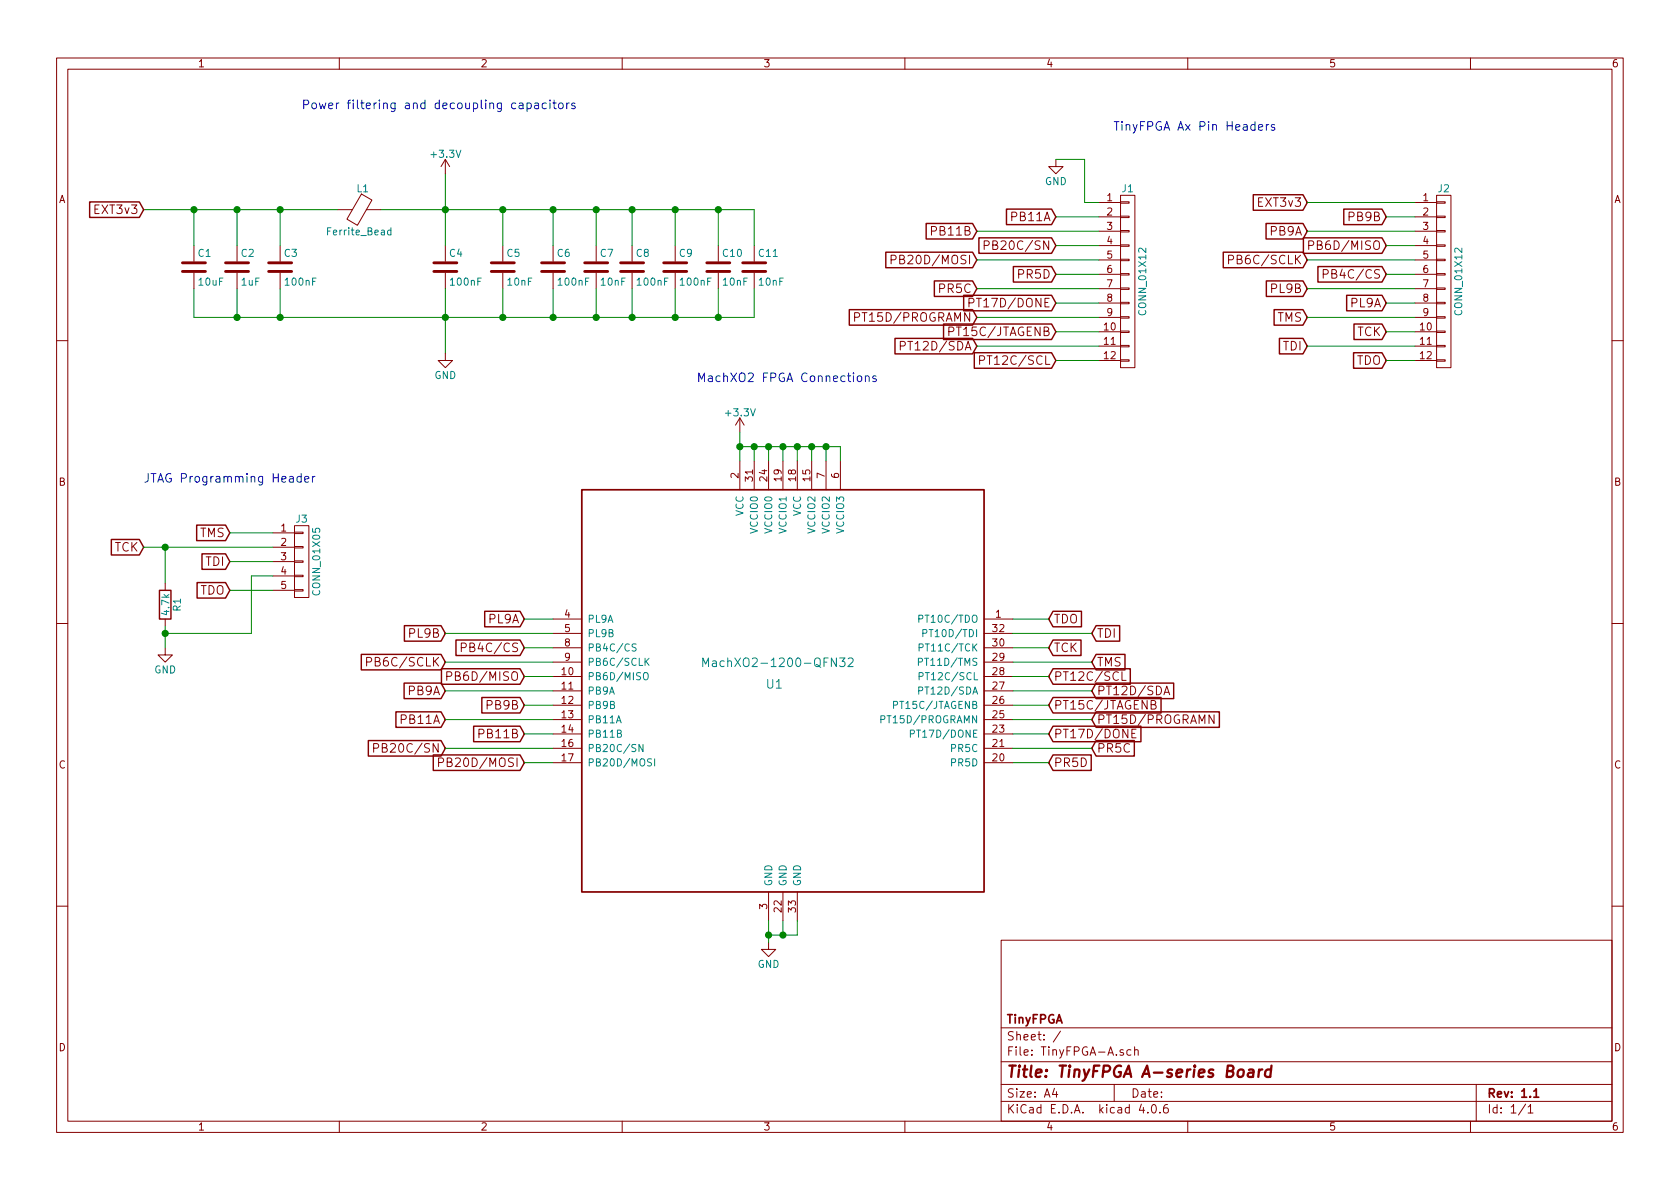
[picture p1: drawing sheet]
EESchema Schematic File Version 2
LIBS:power
LIBS:device
LIBS:transistors
LIBS:conn
LIBS:linear
LIBS:regul
LIBS:74xx
LIBS:cmos4000
LIBS:adc-dac
LIBS:memory
LIBS:xilinx
LIBS:microcontrollers
LIBS:dsp
LIBS:microchip
LIBS:analog_switches
LIBS:motorola
LIBS:texas
LIBS:intel
LIBS:audio
LIBS:interface
LIBS:digital-audio
LIBS:philips
LIBS:display
LIBS:cypress
LIBS:siliconi
LIBS:opto
LIBS:atmel
LIBS:contrib
LIBS:valves
LIBS:machxo2
EELAYER 25 0
EELAYER END
$Descr A4 11693 8268
encoding utf-8
Sheet 1 1
Title "TinyFPGA A-series Board"
Date ""
Rev "1.1"
Comp "TinyFPGA"
Comment1 ""
Comment2 ""
Comment3 ""
Comment4 ""
$EndDescr
$Comp
L ﻿MachXO2-1200-QFN32 U1
U 1 1
P 3850 4300
F 0 "U1" H 5450 3850 60  0000 R CNN
F 1 "MachXO2-1200-QFN32" H 5950 4000 60  0000 R CNN
F 2 "Housings_DFN_QFN:QFN-32-1EP_5x5mm_Pitch0.5mm" H 3850 4300 60  0001 C CNN
F 3 "" H 3850 4300 60  0001 C CNN
	1    3850 4300
	1    0    0    -1  
$EndComp
$Comp
L +3.3V #PWR01
U 1 1
P 5150 3000
F 0 "#PWR01" H 5150 2850 50  0001 C CNN
F 1 "+3.3V" H 5150 3140 50  0000 C CNN
F 2 "" H 5150 3000 50  0001 C CNN
F 3 "" H 5150 3000 50  0001 C CNN
	1    5150 3000
	1    0    0    -1  
$EndComp
$Comp
L GND #PWR02
U 1 1
P 5350 6550
F 0 "#PWR02" H 5350 6300 50  0001 C CNN
F 1 "GND" H 5350 6400 50  0000 C CNN
F 2 "" H 5350 6550 50  0001 C CNN
F 3 "" H 5350 6550 50  0001 C CNN
	1    5350 6550
	1    0    0    -1  
$EndComp
$Comp
L C C4
U 1 1
P 3100 1850
F 0 "C4" H 3125 1950 50  0000 L CNN
F 1 "100nF" H 3125 1750 50  0000 L CNN
F 2 "Capacitors_SMD:C_0603" H 3138 1700 50  0001 C CNN
F 3 "" H 3100 1850 50  0001 C CNN
	1    3100 1850
	1    0    0    -1  
$EndComp
$Comp
L C C5
U 1 1
P 3500 1850
F 0 "C5" H 3525 1950 50  0000 L CNN
F 1 "10nF" H 3525 1750 50  0000 L CNN
F 2 "Capacitors_SMD:C_0603" H 3538 1700 50  0001 C CNN
F 3 "" H 3500 1850 50  0001 C CNN
	1    3500 1850
	1    0    0    -1  
$EndComp
$Comp
L C C6
U 1 1
P 3850 1850
F 0 "C6" H 3875 1950 50  0000 L CNN
F 1 "100nF" H 3875 1750 50  0000 L CNN
F 2 "Capacitors_SMD:C_0603" H 3888 1700 50  0001 C CNN
F 3 "" H 3850 1850 50  0001 C CNN
	1    3850 1850
	1    0    0    -1  
$EndComp
$Comp
L C C7
U 1 1
P 4150 1850
F 0 "C7" H 4175 1950 50  0000 L CNN
F 1 "10nF" H 4175 1750 50  0000 L CNN
F 2 "Capacitors_SMD:C_0603" H 4188 1700 50  0001 C CNN
F 3 "" H 4150 1850 50  0001 C CNN
	1    4150 1850
	1    0    0    -1  
$EndComp
$Comp
L C C8
U 1 1
P 4400 1850
F 0 "C8" H 4425 1950 50  0000 L CNN
F 1 "100nF" H 4425 1750 50  0000 L CNN
F 2 "Capacitors_SMD:C_0603" H 4438 1700 50  0001 C CNN
F 3 "" H 4400 1850 50  0001 C CNN
	1    4400 1850
	1    0    0    -1  
$EndComp
$Comp
L C C9
U 1 1
P 4700 1850
F 0 "C9" H 4725 1950 50  0000 L CNN
F 1 "100nF" H 4725 1750 50  0000 L CNN
F 2 "Capacitors_SMD:C_0603" H 4738 1700 50  0001 C CNN
F 3 "" H 4700 1850 50  0001 C CNN
	1    4700 1850
	1    0    0    -1  
$EndComp
$Comp
L C C10
U 1 1
P 5000 1850
F 0 "C10" H 5025 1950 50  0000 L CNN
F 1 "10nF" H 5025 1750 50  0000 L CNN
F 2 "Capacitors_SMD:C_0603" H 5038 1700 50  0001 C CNN
F 3 "" H 5000 1850 50  0001 C CNN
	1    5000 1850
	1    0    0    -1  
$EndComp
$Comp
L C C11
U 1 1
P 5250 1850
F 0 "C11" H 5275 1950 50  0000 L CNN
F 1 "10nF" H 5275 1750 50  0000 L CNN
F 2 "Capacitors_SMD:C_0603" H 5288 1700 50  0001 C CNN
F 3 "" H 5250 1850 50  0001 C CNN
	1    5250 1850
	1    0    0    -1  
$EndComp
$Comp
L CONN_01X12 J1
U 1 1
P 7850 1950
F 0 "J1" H 7850 2600 50  0000 C CNN
F 1 "CONN_01X12" V 7950 1950 50  0000 C CNN
F 2 "Pin_Headers:Pin_Header_Straight_1x12_Pitch2.54mm" H 7850 1950 50  0001 C CNN
F 3 "" H 7850 1950 50  0001 C CNN
	1    7850 1950
	1    0    0    -1  
$EndComp
$Comp
L CONN_01X12 J2
U 1 1
P 10050 1950
F 0 "J2" H 10050 2600 50  0000 C CNN
F 1 "CONN_01X12" V 10150 1950 50  0000 C CNN
F 2 "Pin_Headers:Pin_Header_Straight_1x12_Pitch2.54mm" H 10050 1950 50  0001 C CNN
F 3 "" H 10050 1950 50  0001 C CNN
	1    10050 1950
	1    0    0    -1  
$EndComp
Text GLabel 1000 3800 0    60   Input ~ 0
TCK
Text GLabel 1600 4100 0    60   Input ~ 0
TDO
Text GLabel 1600 3900 0    60   Input ~ 0
TDI
Text GLabel 1600 3700 0    60   Input ~ 0
TMS
$Comp
L R R1
U 1 1
P 1150 4200
F 0 "R1" V 1230 4200 50  0000 C CNN
F 1 "4.7k" V 1150 4200 50  0000 C CNN
F 2 "Resistors_SMD:R_0603" V 1080 4200 50  0001 C CNN
F 3 "" H 1150 4200 50  0001 C CNN
	1    1150 4200
	1    0    0    -1  
$EndComp
$Comp
L GND #PWR03
U 1 1
P 1150 4500
F 0 "#PWR03" H 1150 4250 50  0001 C CNN
F 1 "GND" H 1150 4350 50  0000 C CNN
F 2 "" H 1150 4500 50  0001 C CNN
F 3 "" H 1150 4500 50  0001 C CNN
	1    1150 4500
	1    0    0    -1  
$EndComp
Text GLabel 7300 4300 2    60   Input ~ 0
TDO
Text GLabel 7600 4400 2    60   Input ~ 0
TDI
Text GLabel 7300 4500 2    60   Input ~ 0
TCK
Text GLabel 7600 4600 2    60   Input ~ 0
TMS
$Comp
L GND #PWR04
U 1 1
P 7350 1100
F 0 "#PWR04" H 7350 850 50  0001 C CNN
F 1 "GND" H 7350 950 50  0000 C CNN
F 2 "" H 7350 1100 50  0001 C CNN
F 3 "" H 7350 1100 50  0001 C CNN
	1    7350 1100
	1    0    0    -1  
$EndComp
$Comp
L CONN_01X05 J3
U 1 1
P 2100 3900
F 0 "J3" H 2100 4200 50  0000 C CNN
F 1 "CONN_01X05" V 2200 3900 50  0000 C CNN
F 2 "Pin_Headers:Pin_Header_Straight_1x05_Pitch2.54mm" H 2100 3900 50  0001 C CNN
F 3 "" H 2100 3900 50  0001 C CNN
	1    2100 3900
	1    0    0    -1  
$EndComp
Text GLabel 3650 4500 0    60   Input ~ 0
PB4C/CS
Text GLabel 9650 1900 0    60   Input ~ 0
PB4C/CS
Text GLabel 3100 4400 0    60   Input ~ 0
PL9B
Text GLabel 9100 2000 0    60   Input ~ 0
PL9B
Text GLabel 9650 2100 0    60   Input ~ 0
PL9A
Text GLabel 3650 4300 0    60   Input ~ 0
PL9A
Text GLabel 9100 2200 0    60   Input ~ 0
TMS
Text GLabel 9650 2300 0    60   Input ~ 0
TCK
Text GLabel 9100 2400 0    60   Input ~ 0
TDI
Text GLabel 9650 2500 0    60   Input ~ 0
TDO
Text GLabel 3100 4600 0    60   Input ~ 0
PB6C/SCLK
Text GLabel 9100 1800 0    60   Input ~ 0
PB6C/SCLK
Text GLabel 3650 4700 0    60   Input ~ 0
PB6D/MISO
Text GLabel 9650 1700 0    60   Input ~ 0
PB6D/MISO
Text GLabel 3100 4800 0    60   Input ~ 0
PB9A
Text GLabel 9100 1600 0    60   Input ~ 0
PB9A
Text GLabel 3650 4900 0    60   Input ~ 0
PB9B
Text GLabel 9650 1500 0    60   Input ~ 0
PB9B
Text GLabel 3100 5000 0    60   Input ~ 0
PB11A
Text GLabel 7350 1500 0    60   Input ~ 0
PB11A
Text GLabel 3650 5100 0    60   Input ~ 0
PB11B
Text GLabel 6800 1600 0    60   Input ~ 0
PB11B
Text GLabel 3100 5200 0    60   Input ~ 0
PB20C/SN
Text GLabel 7350 1700 0    60   Input ~ 0
PB20C/SN
Text GLabel 3650 5300 0    60   Input ~ 0
PB20D/MOSI
Text GLabel 6800 1800 0    60   Input ~ 0
PB20D/MOSI
Text GLabel 7300 5300 2    60   Input ~ 0
PR5D
Text GLabel 7350 1900 0    60   Input ~ 0
PR5D
Text GLabel 7600 5200 2    60   Input ~ 0
PR5C
Text GLabel 6800 2000 0    60   Input ~ 0
PR5C
Text GLabel 7300 5100 2    60   Input ~ 0
PT17D/DONE
Text GLabel 7350 2100 0    60   Input ~ 0
PT17D/DONE
Text GLabel 7600 5000 2    60   Input ~ 0
PT15D/PROGRAMN
Text GLabel 6800 2200 0    60   Input ~ 0
PT15D/PROGRAMN
Text GLabel 7300 4900 2    60   Input ~ 0
PT15C/JTAGENB
Text GLabel 7350 2300 0    60   Input ~ 0
PT15C/JTAGENB
Text GLabel 7600 4800 2    60   Input ~ 0
PT12D/SDA
Text GLabel 6800 2400 0    60   Input ~ 0
PT12D/SDA
Text GLabel 7300 4700 2    60   Input ~ 0
PT12C/SCL
Text GLabel 7350 2500 0    60   Input ~ 0
PT12C/SCL
Wire Wire Line
	5150 3000 5150 3200
Wire Wire Line
	5150 3100 5850 3100
Wire Wire Line
	5250 3100 5250 3200
Connection ~ 5150 3100
Wire Wire Line
	5350 3100 5350 3200
Connection ~ 5250 3100
Wire Wire Line
	5450 3100 5450 3200
Connection ~ 5350 3100
Wire Wire Line
	5550 3100 5550 3200
Connection ~ 5450 3100
Wire Wire Line
	5650 3100 5650 3200
Connection ~ 5550 3100
Wire Wire Line
	5750 3100 5750 3200
Connection ~ 5650 3100
Wire Wire Line
	5850 3100 5850 3200
Connection ~ 5750 3100
Wire Wire Line
	5350 6400 5350 6550
Wire Wire Line
	5450 6400 5450 6500
Wire Wire Line
	5350 6500 5550 6500
Connection ~ 5350 6500
Wire Wire Line
	5550 6500 5550 6400
Connection ~ 5450 6500
Wire Wire Line
	1000 3800 1900 3800
Wire Wire Line
	1150 4350 1150 4500
Wire Wire Line
	7300 4300 7050 4300
Wire Wire Line
	7600 4400 7050 4400
Wire Wire Line
	7300 4500 7050 4500
Wire Wire Line
	7600 4600 7050 4600
Wire Wire Line
	7350 1100 7550 1100
Wire Wire Line
	7550 1100 7550 1400
Wire Wire Line
	7550 1400 7650 1400
Wire Wire Line
	1150 4050 1150 3800
Connection ~ 1150 3800
Wire Wire Line
	1900 3700 1600 3700
Wire Wire Line
	1600 3900 1900 3900
Wire Wire Line
	1900 4100 1600 4100
Wire Wire Line
	1900 4000 1750 4000
Wire Wire Line
	1750 4000 1750 4400
Wire Wire Line
	1750 4400 1150 4400
Connection ~ 1150 4400
Wire Wire Line
	3850 4500 3650 4500
Wire Wire Line
	9650 1900 9850 1900
Wire Wire Line
	3100 4400 3850 4400
Wire Wire Line
	9100 2000 9850 2000
Wire Wire Line
	9650 2100 9850 2100
Wire Wire Line
	3650 4300 3850 4300
Wire Wire Line
	9100 2200 9850 2200
Wire Wire Line
	9650 2300 9850 2300
Wire Wire Line
	9100 2400 9850 2400
Wire Wire Line
	9650 2500 9850 2500
Wire Wire Line
	3100 4600 3850 4600
Wire Wire Line
	9100 1800 9850 1800
Wire Wire Line
	3650 4700 3850 4700
Wire Wire Line
	9850 1700 9650 1700
Wire Wire Line
	3850 4800 3100 4800
Wire Wire Line
	9100 1600 9850 1600
Wire Wire Line
	3650 4900 3850 4900
Wire Wire Line
	9650 1500 9850 1500
Wire Wire Line
	3100 5000 3850 5000
Wire Wire Line
	7650 1500 7350 1500
Wire Wire Line
	3850 5100 3650 5100
Wire Wire Line
	7650 1600 6800 1600
Wire Wire Line
	3100 5200 3850 5200
Wire Wire Line
	7350 1700 7650 1700
Wire Wire Line
	3650 5300 3850 5300
Wire Wire Line
	6800 1800 7650 1800
Wire Wire Line
	7300 5300 7050 5300
Wire Wire Line
	7350 1900 7650 1900
Wire Wire Line
	7600 5200 7050 5200
Wire Wire Line
	6800 2000 7650 2000
Wire Wire Line
	7300 5100 7050 5100
Wire Wire Line
	7350 2100 7650 2100
Wire Wire Line
	7600 5000 7050 5000
Wire Wire Line
	6800 2200 7650 2200
Wire Wire Line
	7300 4900 7050 4900
Wire Wire Line
	7350 2300 7650 2300
Wire Wire Line
	7050 4800 7600 4800
Wire Wire Line
	6800 2400 7650 2400
Wire Wire Line
	7050 4700 7300 4700
Wire Wire Line
	7350 2500 7650 2500
Wire Wire Line
	3100 1200 3100 1700
Wire Wire Line
	2650 1450 5250 1450
Wire Wire Line
	5250 1450 5250 1700
Wire Wire Line
	3100 2000 3100 2450
Wire Wire Line
	1350 2200 5250 2200
Wire Wire Line
	5250 2200 5250 2000
Wire Wire Line
	5000 2000 5000 2200
Connection ~ 5000 2200
Wire Wire Line
	4700 2000 4700 2200
Connection ~ 4700 2200
Wire Wire Line
	4400 2000 4400 2200
Connection ~ 4400 2200
Wire Wire Line
	4150 2000 4150 2200
Connection ~ 4150 2200
Wire Wire Line
	3850 2000 3850 2200
Connection ~ 3850 2200
Wire Wire Line
	3500 2000 3500 2200
Connection ~ 3500 2200
Wire Wire Line
	3500 1700 3500 1450
Connection ~ 3500 1450
Wire Wire Line
	3850 1700 3850 1450
Connection ~ 3850 1450
Wire Wire Line
	4150 1700 4150 1450
Connection ~ 4150 1450
Wire Wire Line
	4400 1700 4400 1450
Connection ~ 4400 1450
Wire Wire Line
	4700 1700 4700 1450
Connection ~ 4700 1450
Wire Wire Line
	5000 1700 5000 1450
Connection ~ 5000 1450
$Comp
L GND #PWR06
U 1 1
P 3100 2450
F 0 "#PWR06" H 3100 2200 50  0001 C CNN
F 1 "GND" H 3100 2300 50  0000 C CNN
F 2 "" H 3100 2450 50  0001 C CNN
F 3 "" H 3100 2450 50  0001 C CNN
	1    3100 2450
	1    0    0    -1  
$EndComp
Connection ~ 3100 2200
$Comp
L +3.3V #PWR07
U 1 1
P 3100 1200
F 0 "#PWR07" H 3100 1050 50  0001 C CNN
F 1 "+3.3V" H 3100 1340 50  0000 C CNN
F 2 "" H 3100 1200 50  0001 C CNN
F 3 "" H 3100 1200 50  0001 C CNN
	1    3100 1200
	1    0    0    -1  
$EndComp
Connection ~ 3100 1450
$Comp
L Ferrite_Bead L1
U 1 1
P 2500 1450
F 0 "L1" V 2350 1475 50  0000 C CNN
F 1 "Ferrite_Bead" V 2650 1450 50  0000 C CNN
F 2 "Inductors_SMD:L_0603" V 2430 1450 50  0001 C CNN
F 3 "" H 2500 1450 50  0001 C CNN
	1    2500 1450
	0    1    1    0   
$EndComp
$Comp
L C C3
U 1 1
P 1950 1850
F 0 "C3" H 1975 1950 50  0000 L CNN
F 1 "100nF" H 1975 1750 50  0000 L CNN
F 2 "Capacitors_SMD:C_0603" H 1988 1700 50  0001 C CNN
F 3 "" H 1950 1850 50  0001 C CNN
	1    1950 1850
	1    0    0    -1  
$EndComp
$Comp
L C C2
U 1 1
P 1650 1850
F 0 "C2" H 1675 1950 50  0000 L CNN
F 1 "1uF" H 1675 1750 50  0000 L CNN
F 2 "Capacitors_SMD:C_0603" H 1688 1700 50  0001 C CNN
F 3 "" H 1650 1850 50  0001 C CNN
	1    1650 1850
	1    0    0    -1  
$EndComp
$Comp
L C C1
U 1 1
P 1350 1850
F 0 "C1" H 1375 1950 50  0000 L CNN
F 1 "10uF" H 1375 1750 50  0000 L CNN
F 2 "Capacitors_SMD:C_0603" H 1388 1700 50  0001 C CNN
F 3 "" H 1350 1850 50  0001 C CNN
	1    1350 1850
	1    0    0    -1  
$EndComp
Wire Wire Line
	1350 1700 1350 1450
Wire Wire Line
	1000 1450 2350 1450
Wire Wire Line
	1650 1700 1650 1450
Connection ~ 1650 1450
Wire Wire Line
	1950 1700 1950 1450
Connection ~ 1950 1450
Wire Wire Line
	1950 2000 1950 2200
Wire Wire Line
	1650 2000 1650 2200
Connection ~ 1950 2200
Wire Wire Line
	1350 2000 1350 2200
Connection ~ 1650 2200
Text GLabel 1000 1450 0    60   Input ~ 0
EXT3v3
Connection ~ 1350 1450
Text GLabel 9100 1400 0    60   Input ~ 0
EXT3v3
Wire Wire Line
	9850 1400 9100 1400
Text Notes 1000 3350 0    60   ~ 0
JTAG Programming Header
Text Notes 4850 2650 0    60   ~ 0
MachXO2 FPGA Connections
Text Notes 2100 750  0    60   ~ 0
Power filtering and decoupling capacitors
Text Notes 7750 900  0    60   ~ 0
TinyFPGA Ax Pin Headers
$EndSCHEMATC
